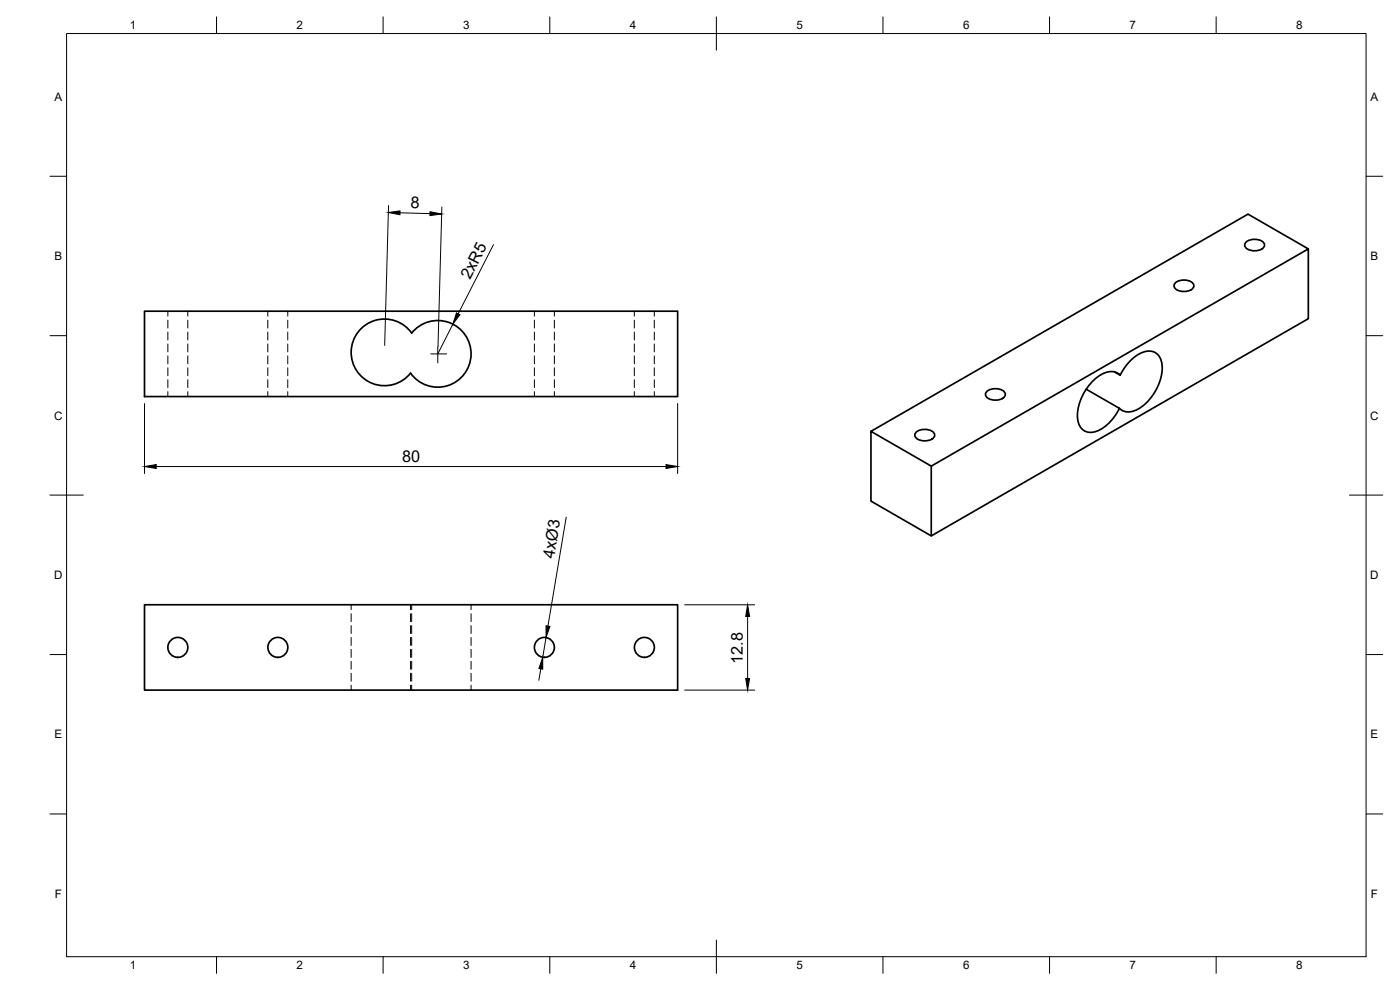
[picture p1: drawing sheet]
<svg xmlns="http://www.w3.org/2000/svg" width="420mm" height="297mm" viewBox="0 0 420 297" stroke-linecap="round" stroke-linejoin="round" font-family="sans-serif">
<!-- layer: Visible -->
<g fill="none" stroke="#000" stroke-width=".51">
<path d="M373.9 72.7a4.1 4.1 0 0 1 5.5 .4 1.8 1.8 0 0 1-1.9 2.1 3.2 3.2 0 0 1-4-1.7zM392.6 74.7l-18.1-10.5-113.1 65.2 18.1 10.5 113.1-65.2v20.9l-113.1 65.2-18.1-10.4v-21M43.4 93.4h160v25.6h-160zM108.6 98.4a10 10 0 0 1 15 1.5 10 10 0 0 1 14.7-.9 10 10 0 0 1-.4 14.7 10 10 0 0 1-14.7-1.8 10 10 0 0 1-14.6 1.2 10 10 0 0 1 0-14.7zM352.7 84.9a4.1 4.1 0 0 1 5.5 .4 1.8 1.8 0 0 1-1.9 2.1 3.2 3.2 0 0 1-4-1.7zM296.1 117.5a4.1 4.1 0 0 1 5.5 .4 1.8 1.8 0 0 1-1.9 2.1 3.2 3.2 0 0 1-4-1.7zM326 116.8l10 5.7M334.5 111.6l1.7 1M336.2 112.6a12.7 12.7 0 0 1 7.9-7.2 4 4 0 0 1 4.7 4.2 14.9 14.9 0 0 1-8.5 13.7 4 4 0 0 1-4.3-.8M336.2 112.6a4.7 4.7 0 0 0-6.1 0 15 15 0 0 0-6.6 13.8 4 4 0 0 0 6.1 2.8 13.9 13.9 0 0 0 6.4-6.7M274.9 129.7a4.1 4.1 0 0 1 5.5 .4 1.8 1.8 0 0 1-1.9 2.1 3.2 3.2 0 0 1-4-1.6zM279.5 139.9v20.9"/>
<path d="M43.4 181.4h160v25.7h-160z"/>
<circle cx="53.4" cy="194.2" r="3"/>
<circle cx="83.4" cy="194.2" r="3"/>
<circle cx="163.4" cy="194.2" r="3"/>
<circle cx="193.4" cy="194.2" r="3"/>
</g>
<!-- layer: Hidden -->
<g fill="none" stroke="#000" stroke-width=".3">
<path d="M50.4 93.4v1.5M50.4 96.1v2.3M50.4 99.6v2.4M56.4 93.4v1.5M56.4 96.1v2.3M56.4 99.6v2.4M80.4 93.4v1.5M80.4 96.1v2.3M80.4 99.6v2.4M86.4 93.4v1.5M86.4 96.1v2.3M86.4 99.6v2.4"/>
<path d="M160.4 93.4v1.5M160.4 96.1v2.3M160.4 99.6v2.4M166.4 93.4v1.5M166.4 96.1v2.3M166.4 99.6v2.4M190.4 93.4v1.5M190.4 96.1v2.3M190.4 99.6v2.4M196.4 93.4v1.5M196.4 96.1v2.3M196.4 99.6v2.4"/>
<path d="M50.4 103.2v2.4M50.4 106.8v2.4M50.4 110.3v2.4M50.4 113.9v2.4M50.4 117.5v1.5M56.4 103.2v2.4M56.4 106.8v2.4M56.4 110.3v2.4M56.4 113.9v2.4M56.4 117.5v1.5M80.4 103.2v2.4M80.4 106.8v2.4"/>
<path d="M80.4 110.3v2.4M80.4 113.9v2.4M80.4 117.5v1.5M86.4 103.2v2.4M86.4 106.8v2.4M86.4 110.3v2.4M86.4 113.9v2.4M86.4 117.5v1.5M160.4 103.2v2.4M160.4 106.8v2.4M160.4 110.3v2.4M160.4 113.9v2.4"/>
<path d="M160.4 117.5v1.5M166.4 103.2v2.4M166.4 106.8v2.4M166.4 110.3v2.4M166.4 113.9v2.4M166.4 117.5v1.5M190.4 103.2v2.4M190.4 106.8v2.4M190.4 110.3v2.4M190.4 113.9v2.4M190.4 117.5v1.5M196.4 103.2v2.4"/>
<path d="M196.4 106.8v2.4M196.4 110.3v2.4M196.4 113.9v2.4M196.4 117.5v1.5M105.4 181.4v1.5M105.4 184.1v2.4M105.4 187.7v2.4M105.4 191.3v2.4M105.4 194.8v2.4M105.4 198.4v2.4M123.2 181.4v1.5M123.2 184.1v2.4"/>
<path d="M123.2 187.7v2.4M123.2 191.3v2.4M123.2 194.8v2.4M123.2 198.4v2.4M123.5 181.4v1.5M123.5 184.1v2.4M123.5 187.7v2.4M123.5 191.3v2.4M123.5 194.8v2.4M123.5 198.4v2.4M141.4 181.4v1.5M141.4 184.1v2.4"/>
<path d="M141.4 187.7v2.4M141.4 191.3v2.4M141.4 194.8v2.4M141.4 198.4v2.4M105.4 202v2.4M105.4 205.6v1.5M123.2 202v2.4M123.2 205.6v1.5M123.5 202v2.4M123.5 205.6v1.5M141.4 202v2.4M141.4 205.6v1.5"/>
</g>
<!-- layer: BORDER -->
<g fill="none" stroke="#000" stroke-width=".3">
<path d="M20 10.1h390v276.9h-390zM65 5.1v5M115 5.1v5M165 5.1v5M215 5.1v10M265 5.1v5M315 5.1v5M365 5.1v5M15 52.9h5M410 52.9h5M15 100.7h5M410 100.7h5"/>
<path d="M15 148.6h10M405 148.6h10M15 196.4h5M410 196.4h5M15 244.2h5M410 244.2h5M65 287v5M115 287v5M165 287v5M215 282.1v9.9M265 287v5M315 287v5"/>
<path d="M365 287v5"/>
</g>
<!-- layer: Edge Extensions -->
<path d="M129.3 106.2h4.7M131.4 104.1v4.8" fill="none" stroke="#000" stroke-width=".3"/>
<!-- layer: FD_Dimensions -->
<g fill="none" stroke="#000" stroke-width=".3">
<path d="M116.6 61.7l-1.2 41.9M120.1 63.8l9 .3M132.6 62.1l-1.2 42M148.1 73.4l-10.6 20.8M135.9 97.3l-4.5 8.9M43.4 121.1v21M46.9 140h153M203.4 121.1v21M169.9 155.2l-5.5 32.6M163.9 191.3l-1 5.9M205.5 181.5h21M224.4 185v18.6"/>
<path d="M162.3 200.7l-.6 3.4M205.5 207.1h21"/>
</g>
<path d="M116.5 63.8l3.6-.5-.1 1.1zM129.1 63.5l3.4 .7-3.5 .5zM137 93.9l1 .5-2.1 2.9zM43.4 140l3.5-.6v1.2zM199.9 139.4l3.5 .6-3.5 .6zM163.9 187.8l1.1 .1-1.1 3.4zM224.4 181.5l.6 3.5h-1.2zM162.9 197.2v3.6l-1.2-.2zM223.8 203.6h1.2l-.6 3.5z" fill="#000" stroke="#000" stroke-width=".3"/>
<g font-size="4.9">
<text x="123.2" y="62.5" transform="rotate(1 123.2 62.5)">8</text>
<text x="141.1" y="84" transform="rotate(-63 141.1 84)">2xR5</text>
<text x="120.7" y="138.5">80</text>
<text x="166.3" y="167.6" transform="rotate(-81 166.3 167.6)">4xØ3</text>
<text x="222.9" y="199.2" transform="rotate(-90 222.9 199.2)">12.8</text>
</g>
<g font-size="3.5">
<text x="39" y="8.8">1</text>
<text x="89" y="8.8">2</text>
<text x="139" y="8.8">3</text>
<text x="189" y="8.8">4</text>
<text x="239" y="8.8">5</text>
<text x="289" y="8.8">6</text>
<text x="339" y="8.8">7</text>
<text x="389" y="8.8">8</text>
<text x="16.3" y="30.2">A</text>
<text x="411.3" y="30.2">A</text>
<text x="16.3" y="78">B</text>
<text x="411.3" y="78">B</text>
<text x="16.2" y="125.9">C</text>
<text x="411.2" y="125.9">C</text>
<text x="16.2" y="173.7">D</text>
<text x="411.2" y="173.7">D</text>
<text x="16.3" y="221.6">E</text>
<text x="411.3" y="221.6">E</text>
<text x="16.4" y="269.4">F</text>
<text x="411.4" y="269.4">F</text>
<text x="39" y="290.8">1</text>
<text x="89" y="290.8">2</text>
<text x="139" y="290.8">3</text>
<text x="189" y="290.8">4</text>
<text x="239" y="290.8">5</text>
<text x="289" y="290.8">6</text>
<text x="339" y="290.8">7</text>
<text x="389" y="290.8">8</text>
</g>
</svg>
